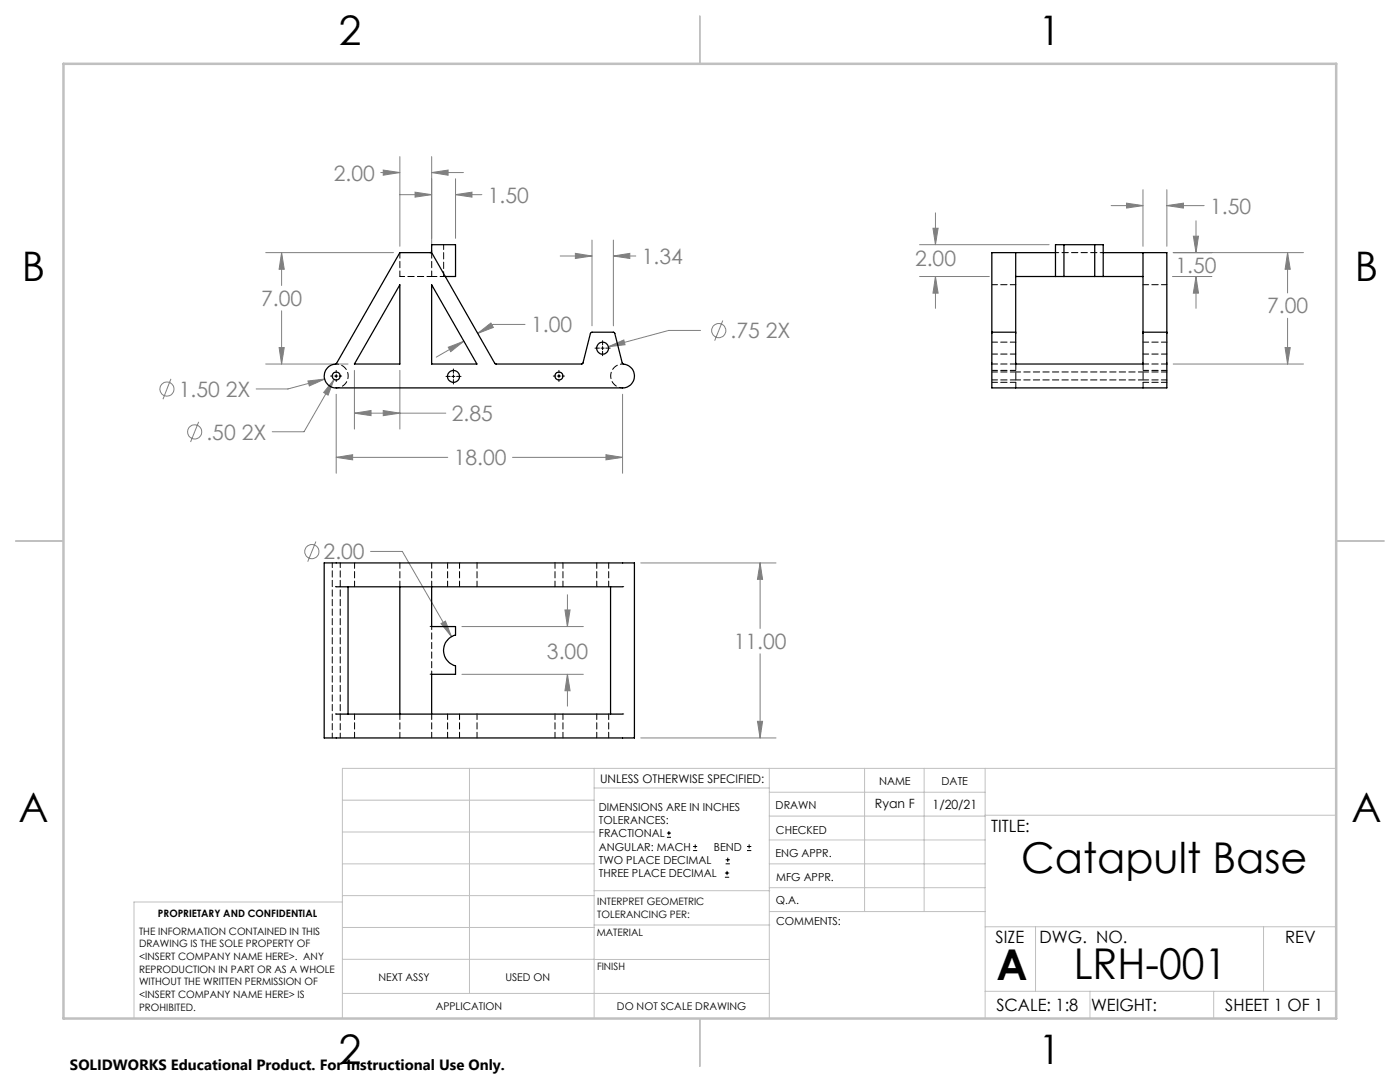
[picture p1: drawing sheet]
<svg xmlns="http://www.w3.org/2000/svg" width="279mm" height="216mm" viewBox="0 0 279 216" stroke-linecap="round" stroke-linejoin="round" font-family="sans-serif">
<g fill="none" stroke="#808080" stroke-width=".2">
<path d="M76 34.4h3.8M76.5 33.9l3.3 .5-3.3 .6zM79.8 31.3v17.8M79.8 38.8h6.3M82.8 38.3l3.3 .5-3.3 .5zM86.1 34.4l3.3-.5v1.1zM86.1 31.3v17.8M86.1 34.4h6.4M90.9 38.8l3.3-.5v1zM90.9 35.7v11.9M90.9 38.8h5.3M228.1 37.9v11.2"/>
<path d="M232.9 37.9v11.2M53 50.4h25.5M56.2 50.4l.5 3.3h-1zM56.2 50.4v6.6M111.8 51.1h6.3M114.8 50.6l3.3 .5-3.3 .5zM118.1 47.9v17.1M122.4 51.1l3.3-.5v1zM122.4 47.9v17.1M122.4 51.1h4.5M183.5 55.2h13.9M183.5 48.8h25.9"/>
<path d="M186.2 45.5h1l-.5 3.3zM186.7 55.2l.5 3.3h-1zM186.7 42.5v6.3M186.7 55.2v6.3M221.8 41h6.3M224.8 40.5l3.3 .5-3.3 .5zM232.9 41l3.3-.5v1zM232.9 41h7.4M234 55.2h7.9M234.1 50.4h26M238.2 47.1h1l-.5 3.3zM238.7 55.2l.5 3.3h-1z"/>
<path d="M238.7 44.1v6.3M238.7 55.2v6.3M257 50.4l.5 3.3h-1zM257 50.4v8.1M34.1 75.6l-1.6 4.1M53 72.6h16.5M55.7 69.4h1l-.5 3.2zM56.2 62v10.6M61.5 76l3.3-.4-3.1 1.4zM64.8 75.6l-7.3 2h-6.4M66.7 75.7l-1.2 3.1-.9-.5zM66.7 75.7l-6 10.4h-6.4"/>
<path d="M67.1 78.7v15.7M70.7 73.9v11.7M79.8 73.9v11.7M89.5 69.3l3.1-1.2-2.6 2.1zM92.6 68.1l-5.5 3.2M95.3 66.5l2.7-2 .5 .8zM104.8 64.7h-6.4l-3.1 1.8M121.4 69.2l3.1-1.4 .2 1zM124.2 78.7v15.7M139.8 65.9h-6.3l-12.1 3.3M144.3 64l-1.7 4M234.1 72.6h26"/>
<path d="M256.5 69.4h1l-.5 3.2zM257 63.5v9.1M39.7 84.2l-1.7 4M67.1 91.3l3.3-.6v1.1zM67.1 91.3h22.3M70.7 82.4l3.3-.5v1zM70.7 82.4h18.3M76.5 81.9l3.3 .5-3.3 .5zM102.3 91.3h21.9M120.9 90.7l3.3 .6-3.3 .5zM63 108.1l-1.6 4M73.9 110h6.4l9.8 17"/>
<path d="M113.2 118.7v6.3M127.9 112.3h27M151.7 112.3l.5 3.3h-1zM151.7 112.3v13.1M88 124.4l.9-.5 1.2 3.1zM92.2 125h24.2M92.2 134.5h24.2M112.7 121.7h1.1l-.6 3.3zM113.2 134.5l.6 3.3h-1.1zM113.2 134.5v6.4M151.7 130.5v16.7M127.9 147.2h27"/>
<path d="M151.2 143.9h1l-.5 3.3z"/>
<circle cx="33.3" cy="77.6" r="1.41"/>
<circle cx="143.4" cy="66" r="1.41"/>
<circle cx="38.8" cy="86.2" r="1.41"/>
<circle cx="62.2" cy="110.1" r="1.41"/>
</g>
<g fill="none" stroke="#000" stroke-width=".2">
<path d="M66 75h.5M66.8 75h.6M67.1 73.9v.5M67.1 74.7v.7M67.1 75.7v.4M67.7 75h.5M89 75.1h.9M90.2 75.1h.6M90.5 73.6v.9M90.5 74.8v.6M90.5 75.7v.9M91.1 75.1h.9"/>
<path d="M110.4 75h.5M111.2 75h.7M111.5 73.9v.5M111.5 74.7v.7M111.5 75.7v.4M112.2 75h.4M118.7 69.5h.9M119.9 69.5h.7M120.3 68v.8M120.3 69.1v.7M120.3 70.1v.9M120.9 69.5h.9"/>
<path d="M133.1 167.1h.8M133.1 166.2h.8M133.5 165.8v.9M138.3 169.7h.8M138.3 168.9h.8M138.7 168.5v.8M144.7 175h.8M144.7 174.2h.8M144.8 172.4h.9M144.8 171.6h.9M145.1 173.8v.8M145.2 171.1v.9"/>
<path d="M149.1 169.7h.8M149.1 168.9h.8M149.5 168.5v.8"/>
</g>
<g fill="none" stroke="#c0c0c0" stroke-width=".2">
<path d="M68.3 159.7h50.3M93.7 153.3v44.9M118.6 153.3v49.9M118.6 157.2h34.9M153.5 153.3v49.9M153.5 158.1h43.1M172.5 153.3v28.6M184.4 153.3v28.6M196.6 153.3v49.9M266.7 153.3h-198.4v49.9M68.3 178.7h50.3M68.3 172.4h50.3"/>
<path d="M68.3 166h50.3M68.3 180h-41.6v23.2M118.6 177.7h35M153.5 167.6h43.1M153.5 162.8h43.1M153.5 172.4h43.1M153.5 177.1h43.1M196.6 162.7h70.1M68.3 198.2h85.2M68.3 191.4l85.2 .1M68.3 185.1h50.3M118.6 184.6h35"/>
<path d="M153.6 181.9h43M196.6 197.8h70.1M196.6 184.9h70.1M206.7 184.9v12.9M217.5 197.8v5.4M242.2 197.8v5.4M252.2 184.9v12.9"/>
</g>
<path d="M139.7 3.2v9.5M3.1 107.9h9.6M266.7 107.9h9.5M139.7 203.2v9.6" fill="none" stroke="#c0c0c0" stroke-width=".25"/>
<path d="M12.7 12.7h254v190.5h-254z" fill="none" stroke="#c0c0c0" stroke-width=".5"/>
<path d="M61.5 76l.2 1 3.1-1.4zM66.7 75.7l-2.1 2.6 .9 .5zM67.1 91.3l3.3-.6v1.1zM120.9 90.7l3.3 .6-3.3 .5zM114.8 50.6l3.3 .5-3.3 .5zM122.4 51.1l3.3-.5v1zM121.4 69.2l3.3-.4-.2-1zM76.5 33.9l3.3 .5-3.3 .6zM86.1 34.4l3.3-.5v1.1zM89.5 69.3l3.1-1.2-2.6 2.1zM95.3 66.5l2.7-2 .5 .8zM56.2 50.4l.5 3.3h-1zM55.7 69.4h1l-.5 3.2zM82.8 38.3l3.3 .5-3.3 .5zM90.9 38.8l3.3-.5v1zM70.7 82.4l3.3-.5v1zM76.5 81.9l3.3 .5-3.3 .5zM232.9 41l3.3-.5v1zM224.8 40.5l3.3 .5-3.3 .5zM256.5 69.4h1l-.5 3.2zM257 50.4l.5 3.3h-1zM186.7 55.2l.5 3.3h-1zM186.2 45.5h1l-.5 3.3zM238.2 47.1h1l-.5 3.3zM238.7 55.2l.5 3.3h-1zM88 124.4l2.1 2.6-1.2-3.1zM112.7 121.7h1.1l-.6 3.3zM113.2 134.5l.6 3.3h-1.1zM151.2 143.9h1l-.5 3.3zM151.7 112.3l.5 3.3h-1z" fill="#808080"/>
<g fill="none" stroke="#000" stroke-width=".25">
<path d="M79.8 50.4h6.3l12.8 22.2h17.3l.1-.1 1.5-6 .3-.2h4.3l.2 .1 1.6 6.2a2.42 2.42 0 0 1 2.4 2.4 2.42 2.42 0 0 1-2.4 2.4h-57.1a2.42 2.42 0 0 1-2.4-2.4 2.42 2.42 0 0 1 2.4-2.4zM79.8 56.8v15.8h-9.1zM85.8 50.4l.3-.2v-1.4h4.8v6.4h-2M86.1 56.8l9.1 15.8h-9.1zM202.7 55.2h9.6M202.7 50.4v15.9M210.6 50.4h-12.7v15.9M212.3 48.8h6.2M212.3 55.2h6.2M212.3 48.8h-1.7v6.4M212.3 48.8v6.4M218.5 48.8h1.7v6.4"/>
<path d="M218.5 55.2h9.6M218.5 48.8v6.4M220.2 50.4h12.7v15.9M228.1 50.4v15.9M197.9 66.3v11.1h35v-11.1M197.9 66.3h4.8M202.7 66.3v6.4M202.7 72.6h25.4M228.1 66.3v6.4M228.1 66.3h4.8M64.7 112.3h61.9v34.9h-61.9zM67.1 117.1h57.1"/>
<path d="M69.5 117.1v25.4M79.8 117.1v25.4M86.1 117.1v7.9h4.8v1.7a3.2 3.2 0 0 0-2.4 3.1 3.2 3.2 0 0 0 2.4 3.1v1.6h-4.8v8M121.8 117.1v25.4M67.1 142.5h57.1"/>
<circle cx="67.1" cy="75" r=".78"/>
<circle cx="90.5" cy="75.1" r="1.18"/>
<circle cx="111.5" cy="75" r=".78"/>
<circle cx="120.3" cy="69.5" r="1.19"/>
</g>
<path d="M86.2 55.2h-6.4M88.5 48.8v6.4M202.7 75.8h25.4M228.1 74.2h-25.4M66.3 112.3v34.9M67.9 147.2v-34.9" fill="none" stroke="#000" stroke-width=".2" stroke-dasharray="1.3 .6" stroke-dashoffset=".3"/>
<path d="M210.7 50.4h9.5M67.1 77.4a2.38 2.38 0 0 0 2.4-2.5 2.38 2.38 0 0 0-2.6-2.3M124.5 72.6a2.38 2.38 0 0 0-2.6 2.3 2.38 2.38 0 0 0 2.4 2.5M86.2 134.5v-9.5" fill="none" stroke="#000" stroke-width=".2" stroke-dasharray="1.3 .6" stroke-dashoffset=".6"/>
<g fill="none" stroke="#000" stroke-width=".2" stroke-dasharray="1.3 .6" stroke-dashoffset=".2">
<path d="M79.8 55.2v-4.8M86.2 50.4v4.8M86.2 55.2h2.7M202.7 56.8h-4.7M228.1 56.8h4.8M198 72.6h4.7M198 70.6h4.7M198 75.8h4.7M198 76.3h4.7M202.7 72.6v4.8M202.7 68.3h-4.7M202.7 74.2h-4.7"/>
<path d="M202.7 73.9h-4.7M228.1 72.6v4.8M228.1 72.6h4.8M228.1 70.6h4.8M228.1 75.8h4.8M228.1 76.3h4.8M232.9 68.3h-4.8M232.9 74.2h-4.8M232.9 73.9h-4.8M70.8 117.1v-4.8M79.8 117.1v-4.8M86.2 117.1v-4.8"/>
<path d="M89.3 112.3v4.8M91.7 117.1v-4.8M95.2 117.1v-4.8M110.8 112.3v4.8M112.4 117.1v-4.8M119.1 112.3v4.8M121.5 117.1v-4.8M70.8 142.5v4.7M79.8 142.5v4.7M86.2 142.5v4.7M89.3 142.5v4.7M91.7 147.2v-4.7"/>
<path d="M95.2 142.5v4.7M110.8 142.5v4.7M112.4 147.2v-4.7M119.1 142.5v4.7M121.5 147.2v-4.7"/>
</g>
<path d="M67.1 117.1h-.2M124.5 117.1h-.2M85.8 134.5h.4M86.2 125h-.4M67.1 142.5h-.2M124.5 142.5h-.2" fill="none" stroke="#000" stroke-width=".2" stroke-dasharray="1.3 .6"/>
<g font-size="8.5">
<text x="203.8" y="174.2">Catapult Base</text>
<text x="198.9" y="195.5">A</text>
<text x="214.3" y="195.4">LRH-001</text>
</g>
<g font-size="8.1">
<text x="67.6" y="8.9">2</text>
<text x="207.3" y="8.9">1</text>
<text x="4.4" y="56.2">B</text>
<text x="270.4" y="56.2">B</text>
<text x="3.7" y="164.1">A</text>
<text x="269.7" y="164.1">A</text>
<text x="67.6" y="212.4">2</text>
<text x="207.3" y="212.4">1</text>
</g>
<g font-size="4.2" fill="#808080">
<text x="66.6" y="36">2.00</text>
<text x="97.4" y="40.4">1.50</text>
<text x="241.5" y="42.6">1.50</text>
<text x="128.1" y="52.7">1.34</text>
<text x="182.6" y="53.1">2.00</text>
<text x="234.6" y="54.6">1.50</text>
<text x="52.1" y="61.1">7.00</text>
<text x="252.9" y="62.5">7.00</text>
<text x="106" y="66.3">1.00</text>
<text x="145.8" y="67.5">.75 2X</text>
<text x="35.7" y="79.2">1.50 2X</text>
<text x="41.2" y="87.7">.50 2X</text>
<text x="90.2" y="84">2.85</text>
<text x="90.6" y="92.8">18.00</text>
<text x="64.6" y="111.6">2.00</text>
<text x="109.2" y="131.5">3.00</text>
<text x="146.4" y="129.5">11.00</text>
</g>
<g font-size="3.4">
<text x="197.8" y="166">TITLE:</text>
<text x="198.7" y="188.1">SIZE</text>
<text x="207.5" y="188.1">DWG. NO.</text>
<text x="256.5" y="188.2">REV</text>
<text x="198.8" y="201.7">SCALE: 1:8</text>
<text x="217.7" y="201.8">WEIGHT:</text>
<text x="244.5" y="201.7">SHEET 1 OF 1</text>
</g>
<text font-size="3" x="14" y="213.5">SOLIDWORKS Educational Product. For Instructional Use Only.</text>
<g font-size="2.5">
<text x="174.6" y="161.3">Ryan F</text>
<text x="186.1" y="161.4">1/20/21</text>
</g>
<text font-size="2.4" x="119.8" y="156.2">UNLESS OTHERWISE SPECIFIED:</text>
<g font-size="2.2">
<text x="119.5" y="161.8">DIMENSIONS ARE IN INCHES</text>
<text x="154.8" y="161.4">DRAWN</text>
<text x="175.4" y="156.6">NAME</text>
<text x="187.9" y="156.7">DATE</text>
<text x="119.5" y="164.4">TOLERANCES:</text>
<text x="119.5" y="167.1">FRACTIONAL</text>
<text x="154.9" y="166.3">CHECKED</text>
<text x="119.5" y="169.7">ANGULAR: MACH</text>
<text x="119.5" y="172.4">TWO PLACE DECIMAL</text>
<text x="142.5" y="169.7">BEND</text>
<text x="154.8" y="171">ENG APPR.</text>
<text x="119.5" y="175">THREE PLACE DECIMAL</text>
<text x="154.9" y="175.7">MFG APPR.</text>
<text x="154.9" y="180.4">Q.A.</text>
<text x="154.9" y="184.6">COMMENTS:</text>
</g>
<g font-size="2.1">
<text x="75.5" y="195.7">NEXT ASSY</text>
<text x="100.9" y="195.7">USED ON</text>
<text x="86.9" y="201.5">APPLICATION</text>
<text x="123.1" y="201.6">DO NOT SCALE DRAWING</text>
</g>
<g font-size="2">
<text x="31.5" y="182.9">PROPRIETARY AND CONFIDENTIAL</text>
<text x="119.2" y="180.6">INTERPRET GEOMETRIC</text>
<text x="119.2" y="183.1">TOLERANCING PER:</text>
<text x="27.8" y="186.5">THE INFORMATION CONTAINED IN THIS</text>
<text x="27.8" y="189">DRAWING IS THE SOLE PROPERTY OF</text>
<text x="27.8" y="191.6">&lt;INSERT COMPANY NAME HERE&gt;. ANY</text>
<text x="119.1" y="186.7">MATERIAL</text>
<text x="27.8" y="194.1">REPRODUCTION IN PART OR AS A WHOLE</text>
<text x="27.8" y="196.6">WITHOUT THE WRITTEN PERMISSION OF</text>
<text x="119.1" y="193.5">FINISH</text>
<text x="27.8" y="199.1">&lt;INSERT COMPANY NAME HERE&gt; IS</text>
<text x="27.8" y="201.7">PROHIBITED.</text>
</g>
</svg>
